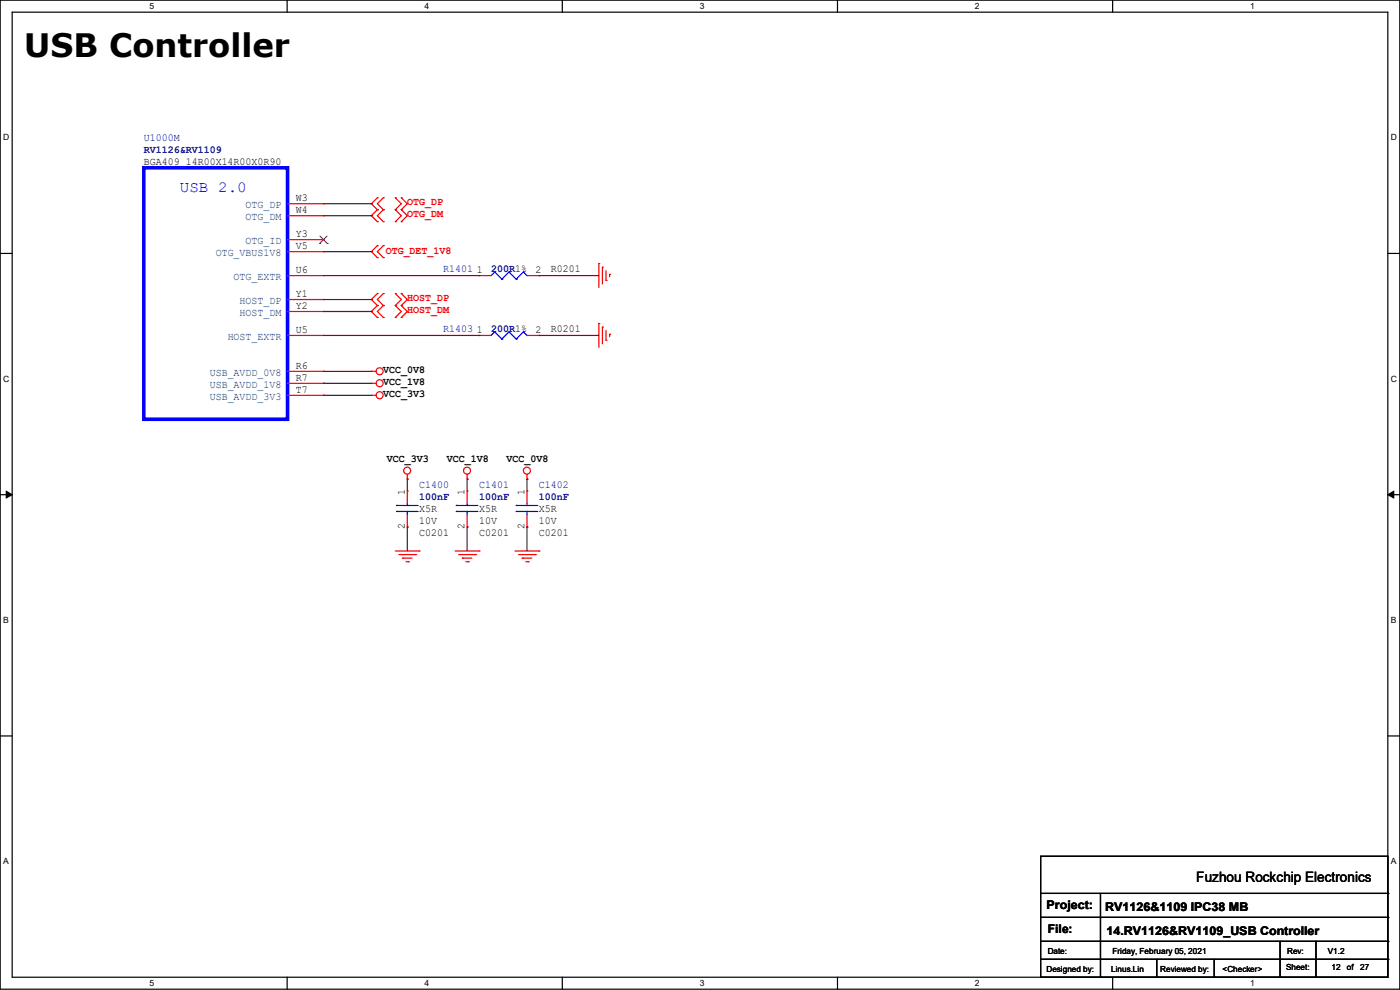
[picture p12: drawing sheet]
<svg xmlns="http://www.w3.org/2000/svg" width="297mm" height="210mm" viewBox="0 0 297 210" stroke-linecap="round" stroke-linejoin="round" font-family="sans-serif">
<path d="M0 0h297v209.8h-297zM2.6 2.6h291.8v204.7h-291.8z" fill="none" stroke="#000" stroke-width=".25"/>
<g fill="#fff">
<path d="M31.7 .3h1v2h-1z"/>
<path d="M31.7 207.6h1v1.9h-1z"/>
</g>
<path d="M60.9 0v2.6M60.9 207.3v2.5" fill="none" stroke="#000" stroke-width=".25"/>
<g fill="#fff">
<path d="M90.1 .3h1v2h-1z"/>
<path d="M90.1 207.6h1v1.9h-1z"/>
</g>
<path d="M119.3 0v2.6M119.3 207.3v2.5" fill="none" stroke="#000" stroke-width=".25"/>
<g fill="#fff">
<path d="M148.5 .3h.9v2h-.9z"/>
<path d="M148.5 207.6h.9v1.9h-.9z"/>
</g>
<path d="M177.7 0v2.6M177.7 207.3v2.5" fill="none" stroke="#000" stroke-width=".25"/>
<g fill="#fff">
<path d="M206.8 .3h1v2h-1z"/>
<path d="M206.8 207.6h1v1.9h-1z"/>
</g>
<path d="M236.1 0v2.6M236.1 207.3v2.5" fill="none" stroke="#000" stroke-width=".25"/>
<g fill="#fff">
<path d="M265.2 .3h1v2h-1z"/>
<path d="M265.2 207.6h1v1.9h-1z"/>
<path d="M.7 28.2h1.2v1.9h-1.2z"/>
<path d="M295.1 28.2h1.2v1.9h-1.2z"/>
<path d="M.7 79.3h1.2v2h-1.2z"/>
<path d="M295.1 79.3h1.2v2h-1.2z"/>
</g>
<path d="M0 53.8h2.6M294.4 53.8h2.6" fill="none" stroke="#000" stroke-width=".25"/>
<g fill="#fff">
<path d="M.7 130.5h1.2v2h-1.2z"/>
<path d="M295.1 130.5h1.1v2h-1.1z"/>
</g>
<path d="M0 104.9h2.6M294.4 104.9h2.6" fill="none" stroke="#000" stroke-width=".25"/>
<path d="M1.3 104.2l1.3 .7-1.3 .8zM294.4 104.9l1.3-.7v1.5z" fill="#000" stroke="#000" stroke-width=".21"/>
<g fill="#fff">
<path d="M.7 181.7h1.2v2h-1.2z"/>
<path d="M295.1 181.7h1.1v2h-1.1z"/>
</g>
<g fill="none" stroke="#000" stroke-width=".25">
<path d="M0 156.1h2.6M294.4 156.1h2.6M220.8 181.7h73.6v25.6h-73.6zM220.8 189.5h73.6M220.8 194.6h73.6M220.8 199.7h73.6M233.5 189.5v17.8M271.6 199.7v7.6M279.2 199.7v7.6M294.4 189.5h.1M294.4 194.6h.1M294.4 199.7h.1"/>
<path d="M220.8 203.5h73.6M233.5 207.3h.1M245.4 207.3h.1M245.4 203.5v3.8M257.6 207.3h.1M257.6 203.5v3.8M271.6 207.3h.1M279.2 207.3h.1M294.4 203.5h.1"/>
</g>
<g fill="none" stroke="#f00" stroke-width=".25">
<path d="M61 45.8h7.6M61 43.2h7.6M61 50.8h7.6M61 58.5h7.6M61 53.4h7.6M68.6 45.8h.1M68.6 43.2h.1M68.6 50.8h.1M68.6 58.5h.1M68.6 53.4h.1M80.1 42h.1M80.1 44.5h.1"/>
<path d="M80.1 47h.1M80.1 52.1h.1M80.1 54.7h.1M80.1 42l-1.3 1.2 1.3 1.3M80.1 44.5l-1.3 1.3 1.3 1.2M80.1 52.1l-1.3 1.3 1.3 1.3M81.3 44.5h.1M81.3 42h.1M81.3 47h.1M81.3 54.7h.1M81.3 52.1h.1M81.3 42l-1.2 1.2 1.2 1.3"/>
<path d="M81.3 44.5l-1.2 1.3 1.2 1.2M81.3 52.1l-1.2 1.3 1.2 1.3M83.9 44.5h.1M83.9 42h.1M83.9 47h.1M83.9 42l1.2 1.2-1.2 1.3M83.9 44.5l1.2 1.3-1.2 1.2M85.1 44.5h.1M85.1 42h.1M85.1 47h.1M85.1 42l1.3 1.2-1.3 1.3M85.1 44.5l1.3 1.3-1.3 1.2"/>
<path d="M101.6 58.5h.1M101.6 58.5h2.6M111.8 58.5h2.5M114.3 58.5h.1M127 55.9h.1M127 55.9v5.1M127.8 56.7h.1M127.8 56.7v3.5M128.6 59.5h.1M128.6 57.4v2.1M129.3 58.2h.1M129.3 58.2v.5"/>
<path d="M61 78.8h7.6M61 66.1h7.6M61 63.5h7.6M61 71.2h7.6M68.6 66.1h.1M68.6 63.5h.1M68.6 78.8h.1M68.6 71.2h.1M78.8 78.8h.1M78.8 78.8h1M80.1 62.3h.1M80.1 64.8h.1"/>
<path d="M80.1 67.4h.1M80.1 62.3l-1.3 1.2 1.3 1.3M80.1 64.8l-1.3 1.3 1.3 1.3M81.3 64.8h.1M81.3 62.3h.1M81.3 67.4h.1M81.3 62.3l-1.2 1.2 1.2 1.3M81.3 64.8l-1.2 1.3 1.2 1.3M83.9 64.8h.1M83.9 62.3h.1M83.9 67.4h.1M83.9 62.3l1.2 1.2-1.2 1.3"/>
<path d="M83.9 64.8l1.2 1.3-1.2 1.3M85.1 64.8h.1M85.1 62.3h.1M85.1 67.4h.1M85.1 62.3l1.3 1.2-1.3 1.3M85.1 64.8l1.3 1.3-1.3 1.3M101.6 71.2h.1M101.6 71.2h2.6M111.8 71.2h2.5M114.3 71.2h.1M127 68.6h.1M127 68.6v5.1"/>
<path d="M127.8 69.4h.1M127.8 69.4v3.5M128.6 72.2h.1M128.6 70.1v2.1M129.3 70.9h.1M129.3 70.9v.5M61 81.3h7.6M61 83.9h7.6M68.6 83.9h.1M68.6 81.3h.1M78.8 81.3h.1M78.8 83.9h.1"/>
<path d="M78.8 81.3h1M78.8 83.9h1M83.9 116.9h5M84.6 117.6h3.6M85.4 118.4h.1M85.4 118.4h2M86.1 119.2h.6M86.4 101.6h.1M86.4 104.2h.1M86.4 111.8h.1M86.4 100.6v1M86.4 104.2v2.5"/>
<path d="M86.4 109.3v2.5M86.7 119.2h.1M88.2 117.6h.1M88.9 116.9h.1M96.6 116.9h5M97.3 117.6h3.6M98.1 118.4h.1M98.1 118.4h2M98.8 119.2h.6M99.1 101.6h.1M99.1 104.2h.1M99.1 111.8h.1"/>
<path d="M99.1 100.6v1M99.1 104.2v2.5M99.1 109.3v2.5M99.4 119.2h.1M100.9 117.6h.1M101.6 116.9h.1M109.3 116.9h5M110 117.6h3.6M110.8 118.4h.1M110.8 118.4h2M111.5 119.2h.6M111.8 101.6h.1"/>
<path d="M111.8 104.2h.1M111.8 111.8h.1M111.8 100.6v1M111.8 104.2v2.5M111.8 109.3v2.5M112.1 119.2h.1M113.6 117.6h.1M114.3 116.9h.1"/>
<circle cx="80.5" cy="78.8" r=".74"/>
<circle cx="80.5" cy="83.8" r=".74"/>
<circle cx="80.5" cy="81.3" r=".74"/>
<circle cx="86.4" cy="99.8" r=".74"/>
<circle cx="99.1" cy="99.8" r=".74"/>
<circle cx="111.8" cy="99.8" r=".74"/>
</g>
<path d="M30.5 35.6h30.5v53.3h-30.5z" fill="none" stroke="#00f" stroke-width=".76"/>
<path d="M67.8 51.6h.1M67.9 50.1l1.5 1.5M69.4 50.1l-1.6 1.5M69.4 51.6h.1" fill="none" stroke="#804000" stroke-width=".21"/>
<g fill="none" stroke="#00f" stroke-width=".25">
<path d="M104.9 57.7h.1M104.9 57.7l-.7 .8M104.9 57.7l1.6 1.5M106.5 59.2h.1M108 57.7h.1M108 57.7l-1.5 1.5M108 57.7l1.5 1.5M109.5 59.2h.1M111 57.7h.1M111 57.7l-1.5 1.5M111 57.7l.8 .8M111.8 58.5h.1"/>
<path d="M104.9 70.4h.1M104.9 70.4l-.7 .8M104.9 70.4l1.6 1.5M106.5 71.9h.1M108 70.4h.1M108 70.4l-1.5 1.5M108 70.4l1.5 1.5M109.5 71.9h.1M111 70.4h.1M111 70.4l-1.5 1.5M111 70.4l.8 .8M111.8 71.2h.1"/>
<path d="M84.1 108.5h.1M84.1 107.2h.1M84.1 108.5h4.6M84.1 107.2h4.6M86.4 107.2h.1M86.4 108.5h.1M86.4 106.7v.5M86.4 108.5v.8M96.8 108.5h.1M96.8 107.2h.1M96.8 108.5h4.6M96.8 107.2h4.6"/>
<path d="M99.1 107.2h.1M99.1 108.5h.1M99.1 106.7v.5M99.1 108.5v.8M109.5 108.5h.1M109.5 107.2h.1M109.5 108.5h4.6M109.5 107.2h4.6M111.8 107.2h.1M111.8 108.5h.1M111.8 106.7v.5M111.8 108.5v.8"/>
</g>
<g fill="none" stroke="#800040" stroke-width=".25">
<path d="M68.6 58.5h33M68.6 45.8h10.2M68.6 43.2h10.2M68.6 53.4h10.2M78.8 45.8h.1M78.8 43.2h.1M78.8 53.4h.1M101.6 58.5h.1M114.3 58.5h.1M114.3 58.5h12.7M68.6 78.8h.1M68.6 78.8h10.2"/>
<path d="M68.6 71.2h33M68.6 66.1h10.2M68.6 63.5h10.2M78.8 66.1h.1M78.8 63.5h.1M101.6 71.2h.1M114.3 71.2h.1M114.3 71.2h12.7M68.6 81.3h.1M68.6 83.9h.1M68.6 81.3h10.2M68.6 83.9h10.2"/>
<path d="M86.4 101.6h.1M86.4 111.8h.1M86.4 101.6v2.6M86.4 111.8v5.1M99.1 111.8h.1M99.1 101.6h.1M99.1 101.6v2.6M99.1 111.8v5.1M111.8 101.6h.1M111.8 111.8h.1M111.8 101.6v2.6M111.8 111.8v5.1"/>
</g>
<text font-size="6.9" x="5.1" y="12">USB Controller</text>
<text font-size="3.3" fill="#00f" x="38.1" y="40.8">USB 2.0</text>
<text font-size="3" x="253.8" y="187.2">Fuzhou Rockchip Electronics</text>
<g font-size="2.5">
<text x="222" y="192.9">Project:</text>
<text x="222.3" y="198">File:</text>
<text x="234.5" y="193.2">RV1126&amp;1109 IPC38 MB</text>
<text x="234.7" y="198.2">14.RV1126&amp;RV1109_USB Controller</text>
</g>
<g font-size="2.3" fill="#000080">
<text x="30.5" y="29.8">U1000M</text>
<text x="30.5" y="32.4">RV1126&amp;RV1109</text>
<text x="94" y="57.8">R1401</text>
<text x="104.2" y="57.8">200R1%</text>
<text x="94" y="70.5">R1403</text>
<text x="104.2" y="70.5">200R1%</text>
<text x="88.9" y="103.5">C1400</text>
<text x="88.9" y="106">100nF</text>
<text x="101.6" y="103.5">C1401</text>
<text x="101.6" y="106">100nF</text>
<text x="114.3" y="103.5">C1402</text>
<text x="114.3" y="106">100nF</text>
</g>
<g font-size="2.3">
<text x="30.5" y="34.9">BGA409_14R00X14R00X0R90</text>
<text x="62.8" y="45.2">W4</text>
<text x="62.8" y="42.7">W3</text>
<text x="62.8" y="50.3">Y3</text>
<text x="62.8" y="52.8">V5</text>
<text x="62.8" y="57.9">U6</text>
<text x="101.1" y="57.9">1</text>
<text x="113.6" y="57.9">2</text>
<text x="116.9" y="57.8">R0201</text>
<text x="62.8" y="65.5">Y2</text>
<text x="62.8" y="63">Y1</text>
<text x="62.8" y="70.6">U5</text>
<text x="101.1" y="70.6">1</text>
<text x="113.6" y="70.6">2</text>
<text x="116.9" y="70.5">R0201</text>
<text x="62.8" y="83.3">T7</text>
<text x="62.8" y="80.8">R7</text>
<text x="62.8" y="78.2">R6</text>
<text x="81.3" y="79.1">VCC_0V8</text>
<text x="81.3" y="81.7">VCC_1V8</text>
<text x="81.3" y="84.2">VCC_3V3</text>
<text x="82.1" y="97.9">VCC_3V3</text>
<text x="94.8" y="97.9">VCC_1V8</text>
<text x="107.5" y="97.9">VCC_0V8</text>
<text x="85.9" y="104.9" transform="rotate(-90 85.9 104.9)">1</text>
<text x="98.6" y="104.9" transform="rotate(-90 98.6 104.9)">1</text>
<text x="111.3" y="104.9" transform="rotate(-90 111.3 104.9)">1</text>
<text x="85.9" y="112.3" transform="rotate(-90 85.9 112.3)">2</text>
<text x="88.9" y="113.7">C0201</text>
<text x="88.9" y="108.6">X5R</text>
<text x="88.9" y="111.1">10V</text>
<text x="98.6" y="112.3" transform="rotate(-90 98.6 112.3)">2</text>
<text x="101.6" y="113.7">C0201</text>
<text x="101.6" y="108.6">X5R</text>
<text x="101.6" y="111.1">10V</text>
<text x="111.3" y="112.3" transform="rotate(-90 111.3 112.3)">2</text>
<text x="114.3" y="113.7">C0201</text>
<text x="114.3" y="108.6">X5R</text>
<text x="114.3" y="111.1">10V</text>
</g>
<g font-size="2.3" fill="#004080">
<text x="52.1" y="46.7">OTG_DM</text>
<text x="52.1" y="44.2">OTG_DP</text>
<text x="52.1" y="51.8">OTG_ID</text>
<text x="45.8" y="54.3">OTG_VBUS1V8</text>
<text x="49.6" y="59.4">OTG_EXTR</text>
<text x="50.8" y="64.5">HOST_DP</text>
<text x="50.8" y="67">HOST_DM</text>
<text x="48.3" y="72.1">HOST_EXTR</text>
<text x="44.5" y="82.3">USB_AVDD_1V8</text>
<text x="44.5" y="79.7">USB_AVDD_0V8</text>
<text x="44.5" y="84.8">USB_AVDD_3V3</text>
</g>
<g font-size="2.3" fill="#f00">
<text x="86.4" y="43.6">OTG_DP</text>
<text x="86.4" y="46.1">OTG_DM</text>
<text x="81.8" y="54">OTG_DET_1V8</text>
<text x="86.4" y="63.9">HOST_DP</text>
<text x="86.4" y="66.4">HOST_DM</text>
</g>
<g font-size="1.8">
<text x="31.7" y="1.9">5</text>
<text x="90.1" y="1.9">4</text>
<text x="148.5" y="1.9">3</text>
<text x="206.8" y="1.9">2</text>
<text x="265.2" y="1.9">1</text>
<text x=".7" y="29.8">D</text>
<text x="295.1" y="29.8">D</text>
<text x=".7" y="80.9">C</text>
<text x="295.1" y="80.9">C</text>
<text x=".7" y="132.1">B</text>
<text x="295.1" y="132.1">B</text>
<text x=".7" y="183.3">A</text>
<text x="295.1" y="183.3">A</text>
<text x="222.3" y="202.3">Date:</text>
<text x="236" y="202.3">Friday, February 05, 2021</text>
<text x="273.1" y="202.3">Rev:</text>
<text x="281.7" y="202.3">V1.2</text>
<text x="31.7" y="209.2">5</text>
<text x="90.1" y="209.2">4</text>
<text x="148.5" y="209.2">3</text>
<text x="206.8" y="209.2">2</text>
<text x="222" y="206.1">Designed by:</text>
<text x="235.7" y="206.1">Linus.Lin</text>
<text x="246.2" y="206.1">Reviewed by:</text>
<text x="259.4" y="206.1">&lt;Checker&gt;</text>
<text x="265.2" y="209.2">1</text>
<text x="272.8" y="205.9">Sheet:</text>
<text x="282.5" y="205.9">12</text>
<text x="285.7" y="205.9">of</text>
<text x="288.6" y="205.9">27</text>
</g>
</svg>
